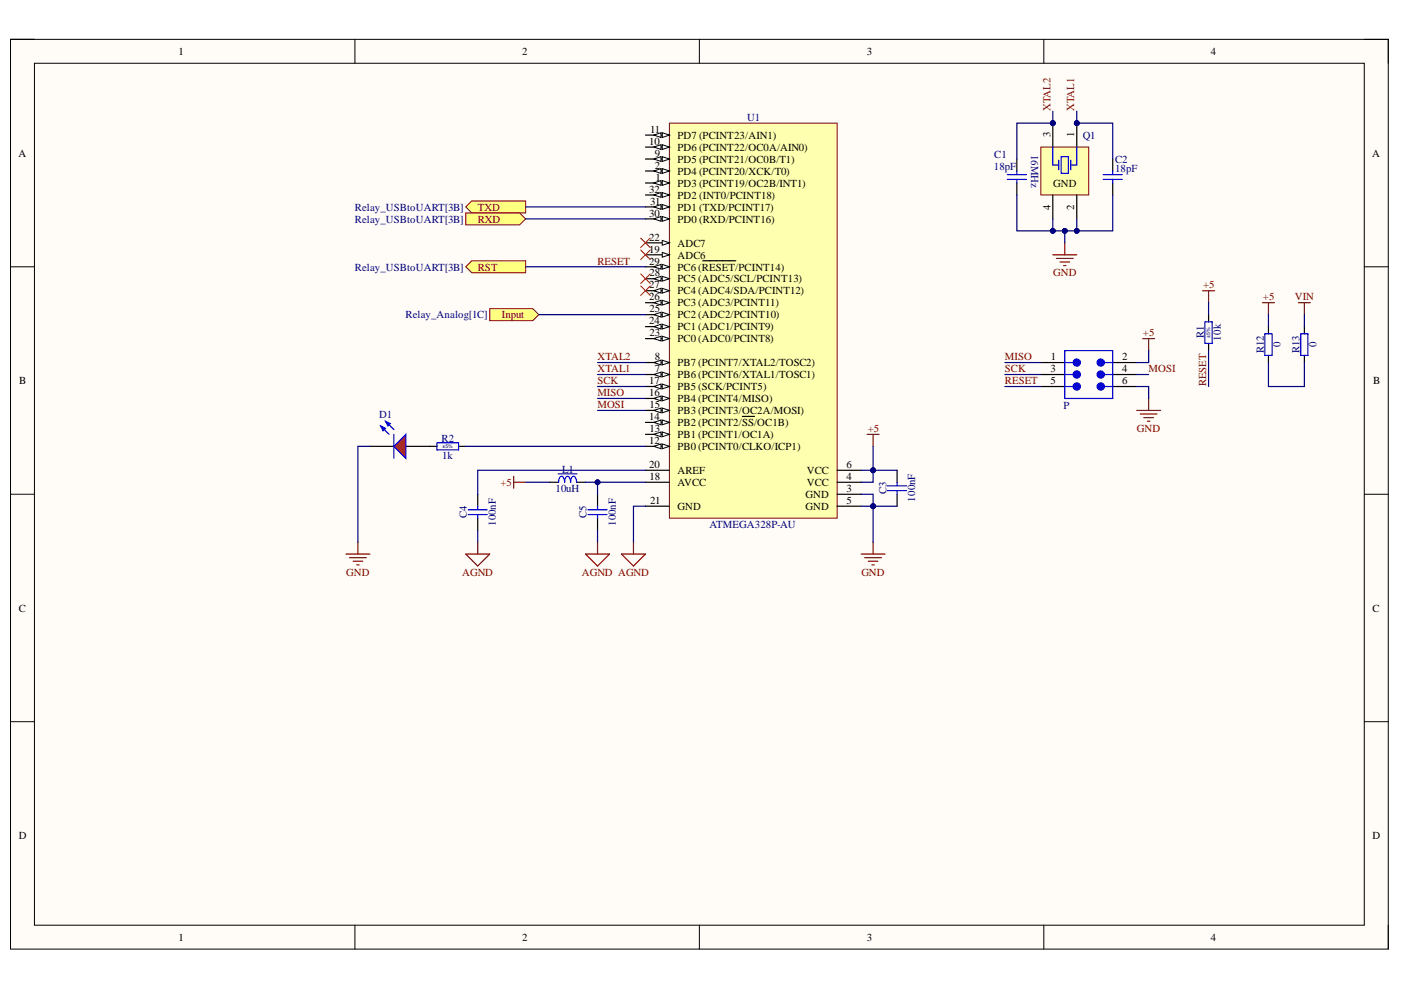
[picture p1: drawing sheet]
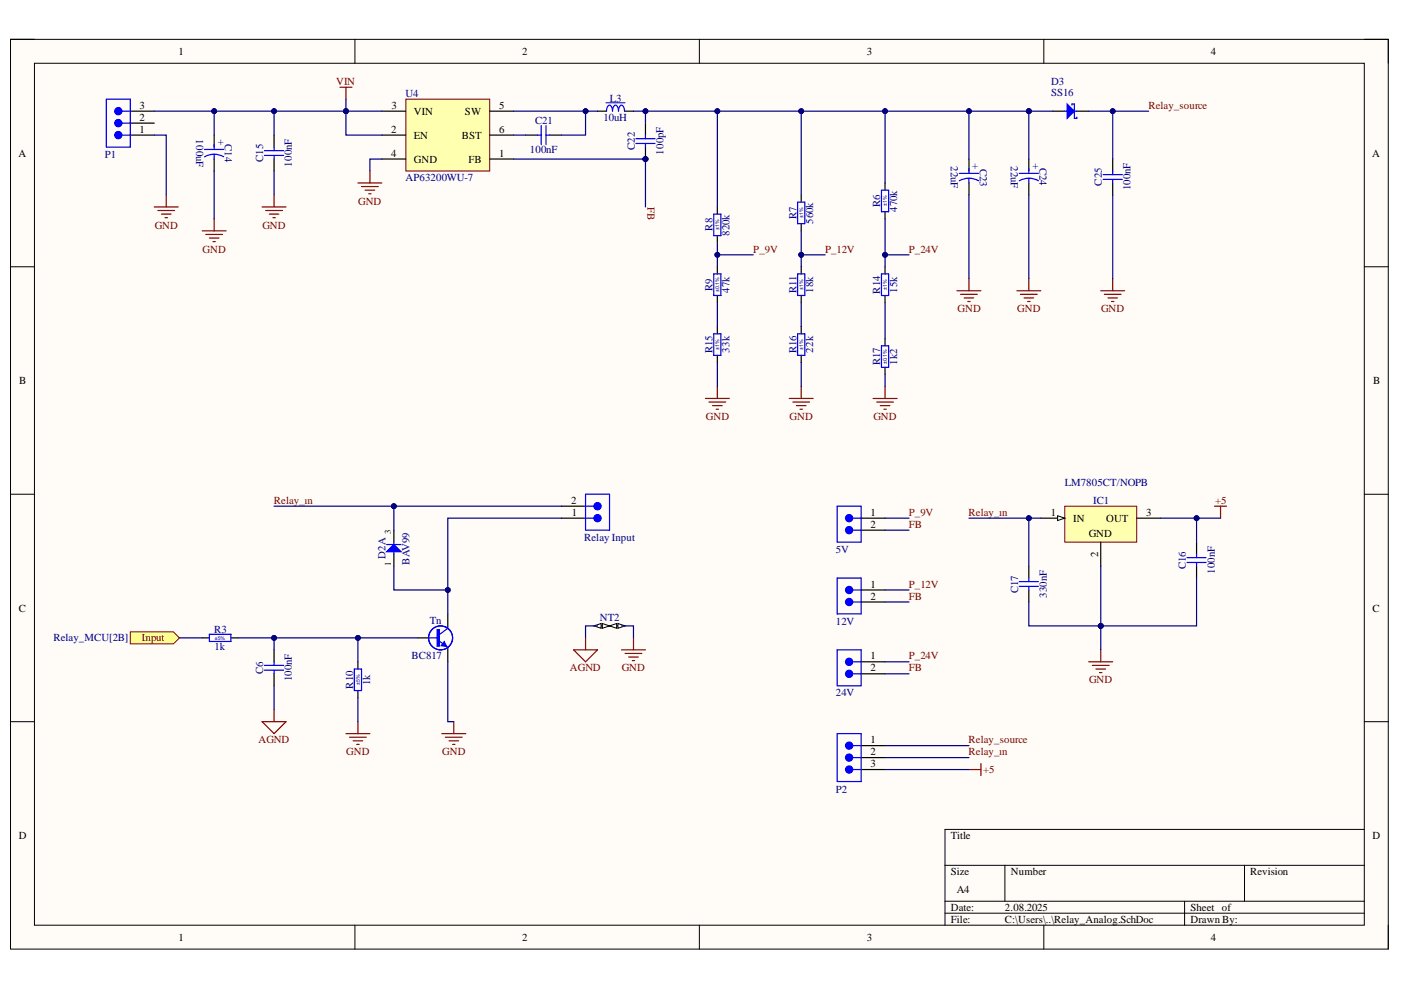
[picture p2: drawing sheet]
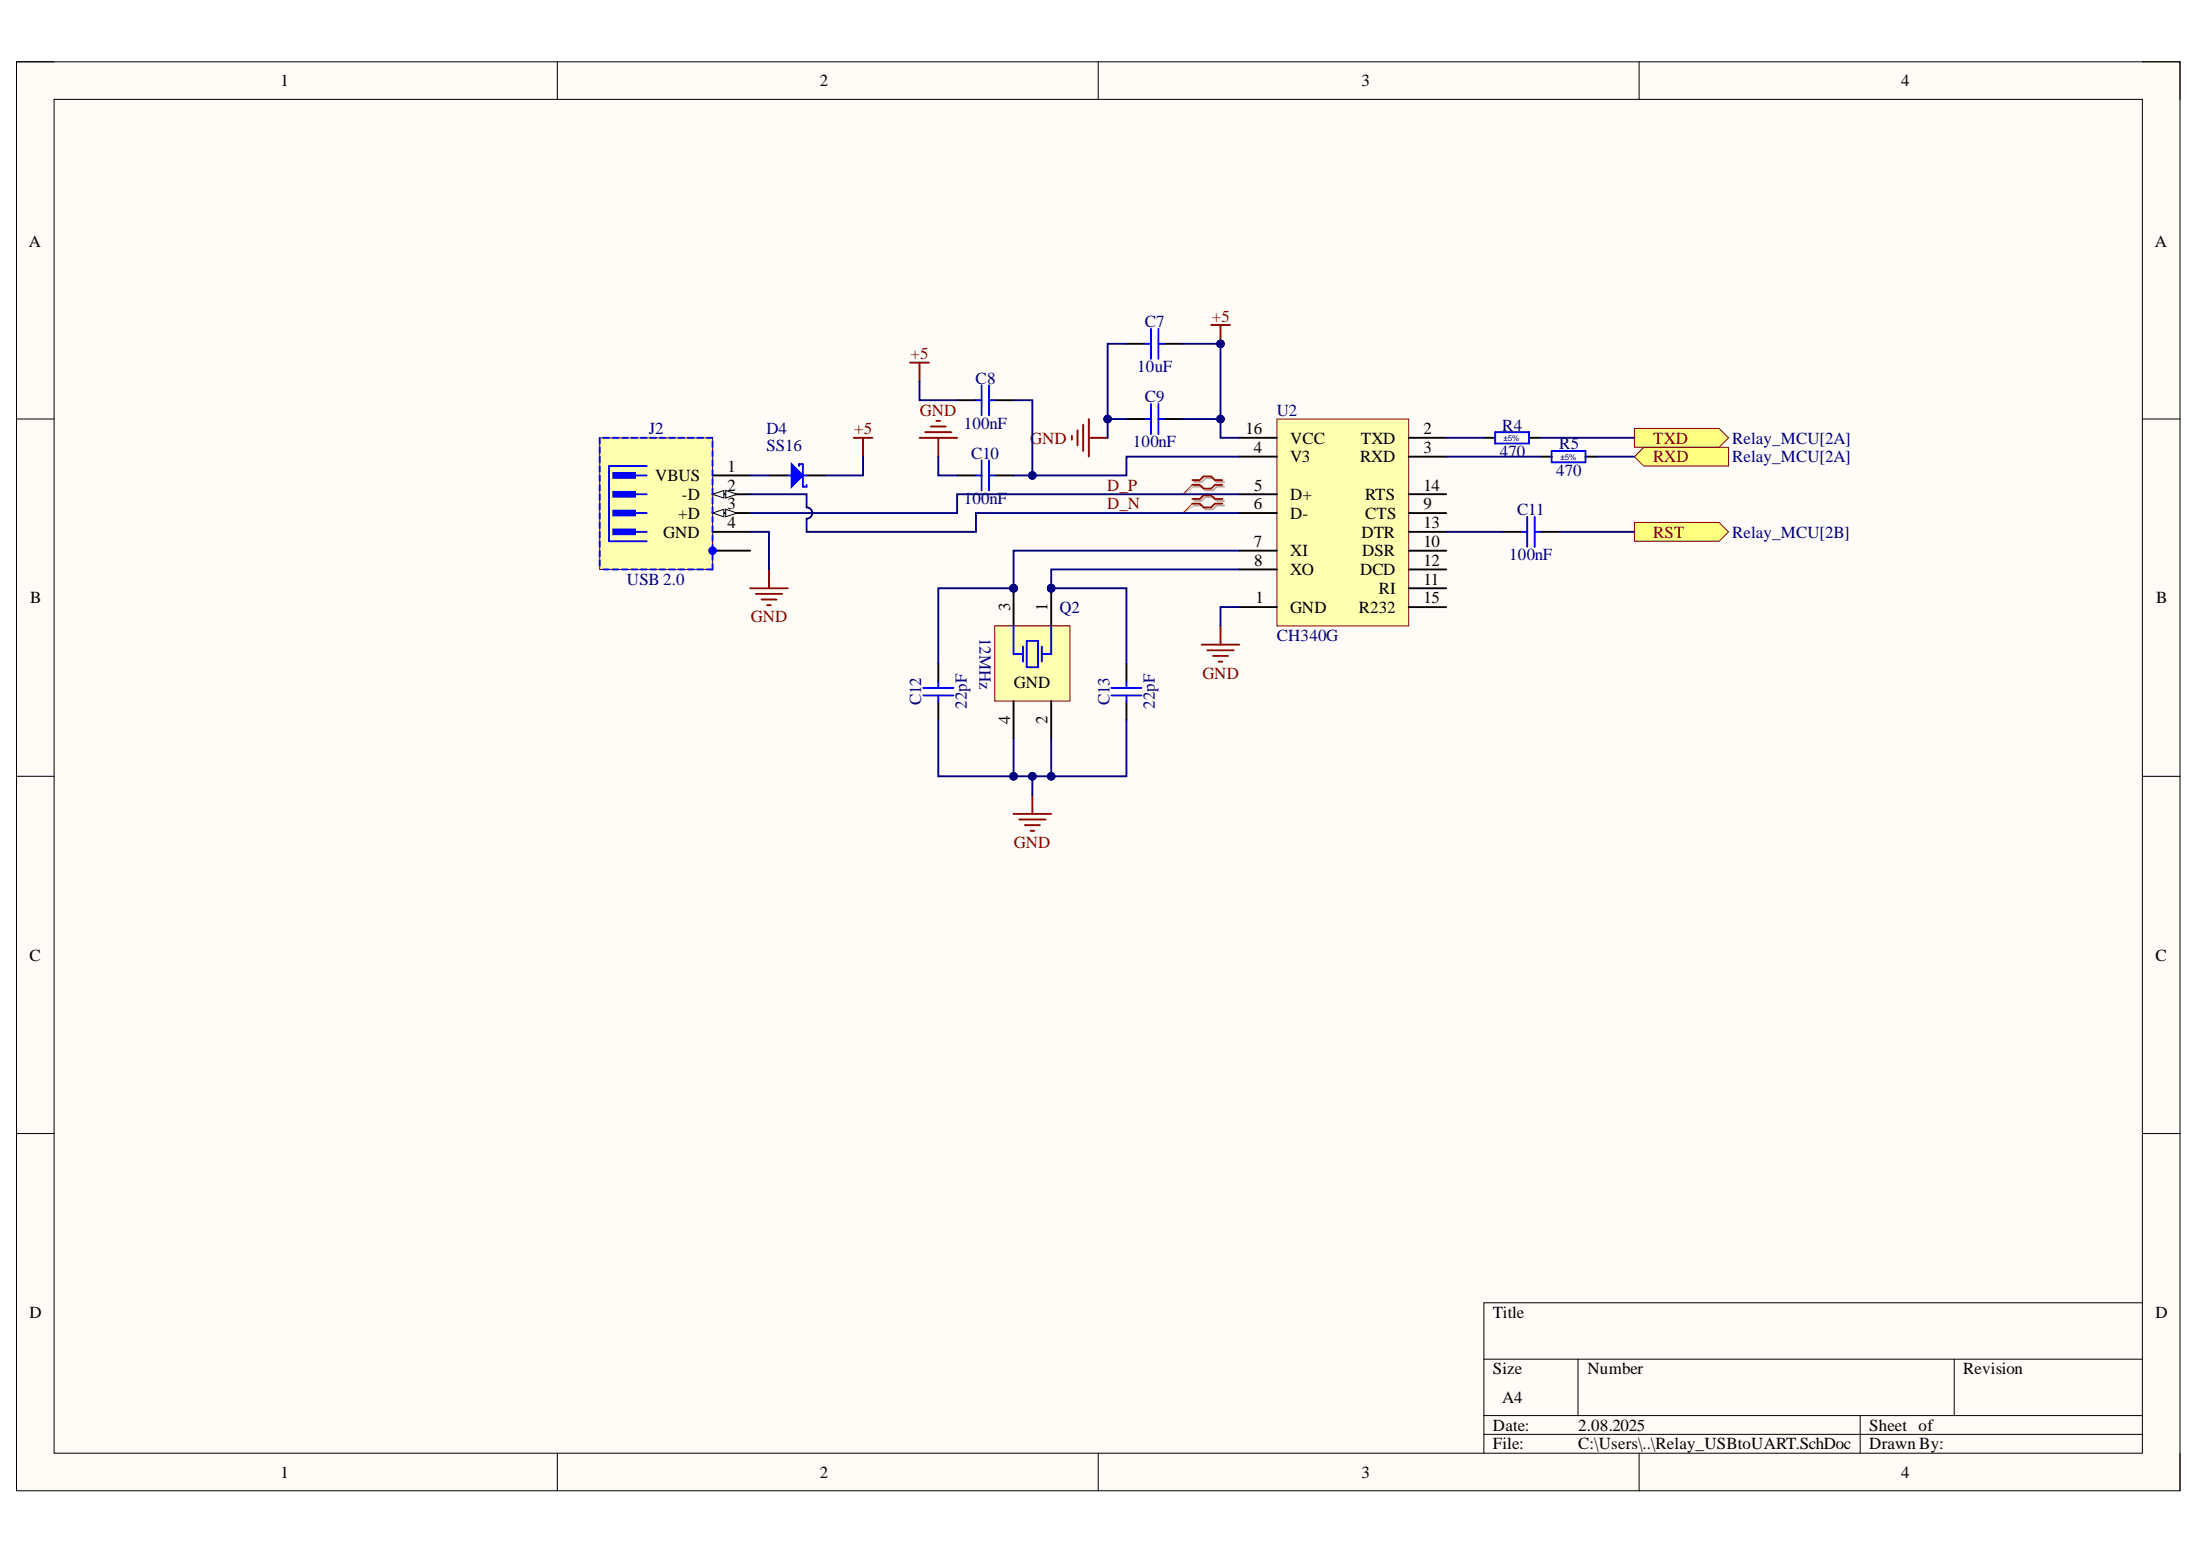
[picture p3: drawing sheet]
# Altium project Relay.PrjPcb
3 sheets, 61 parts. Net scope: global (net labels, ports and power ports of the same name join across sheets).
Board file: RelayPCB.PcbDoc
Sheets:
  Relay_MCU.SchDoc
  Relay_Analog.SchDoc
  Relay_USBtoUART.SchDoc

## Sheet Relay_MCU.SchDoc
size A4; SheetNumber: 1; SheetTotal: 3; SPICEModelCacheGVUYVZKY: <root> / <DocumentId>GVUYVZKY</DocumentId> / <CacheFrame Number="0"> / <Model Name="0805_150080rs75000" Kind="CKT"> / <Text>****** / .subckt 0805_150080RS75000  1  2 / D1 1 2 SMCW / .MODEL SMCW D / + IS=10.000E-21 / + N=1.6992 / + RS=1.0000E-6 / + IKF=1.2373E-3 / + CJO=1.0000E-12 / + M=.3333 / + VJ=.75 / + BV=5 / + IBV=10.00E-6 / + TT=5.0000E-9 / .ends</Text> / </Model> / </CacheFrame> / </root>

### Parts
C1  18pF  [CAPC2012X135N]
C2  18pF  [CAPC2012X135N]
C3  100nF  [CAPC2012X135N]
C4  100nF  [CAPC2012X135N]
C5  100nF  [CAPC2012X135N]
D1  Red, 2V, 140°  [WL-SMCW_0805_150080xx75000]  (value not drawn)
L1  10uH  [INDC2014X145N]
P  61300621121  [61300621121]  (value not drawn)
Q1  16MHz  [XTAL_EPSON_TSX-3225]
R1  10k  Tolerance: ±5%  [RESC2012X60N]
R2  1k  Tolerance: ±5%  [RESC2012X60N]
R12  0  [RESC2012X60N]
R13  0  [RESC2012X60N]
U1  ATMEGA328P-AU  [QFP80P900X900X120-32N]

### Ports
Input (in, see Relay_Analog[1C]), RST (out, see Relay_USBtoUART[3B]), RXD (in, see Relay_USBtoUART[3B]), TXD (out, see Relay_USBtoUART[3B])

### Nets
+5: C3.2 L1.1 P.2 R1.2 R12.2 U1.4(VCC) U1.6(VCC)
AGND: C4.1 C5.1 U1.21(GND)
GND: C1.1 C2.2 C3.1 D1.1(K) P.6 Q1.2(GND) Q1.4(GND) U1.3(GND) U1.5(GND)
VIN: R13.2
Input: U1.25(PC2_(ADC2/PCINT10)) ; port Input
MISO: P.1 U1.16(PB4_(PCINT4/MISO))
MOSI: P.4 U1.15(PB3_(PCINT3/OC2A/MOSI))
RESET: P.5 R1.1 U1.29(PC6_(~{RESET}/PCINT14)) ; port RST
RXD: U1.30(PD0_(RXD/PCINT16)) ; port RXD
SCK: P.3 U1.17(PB5_(SCK/PCINT5))
TXD: U1.31(PD1_(TXD/PCINT17)) ; port TXD
XTAL1: C2.1 Q1.1(X) U1.7(PB6_(PCINT6/XTAL1/TOSC1))
XTAL2: C1.2 Q1.3(X) U1.8(PB7_(PCINT7/XTAL2/TOSC2))
NetC4_2: C4.2 U1.20(AREF)
NetC5_2: C5.2 L1.2 U1.18(AVCC)
NetD1_2: D1.2(A) R2.1
NetR2_2: R2.2 U1.12(PB0_(PCINT0/CLKO/ICP1))
NetR12_1: R12.1 R13.1

Not connected (* = marked no-connect by the designer): U1 1(PD3_(PCINT19/OC2B/INT1)) 2(PD4_(PCINT20/XCK/T0)) 9(PD5_(PCINT21/OC0B/T1)) 10(PD6_(PCINT22/OC0A/AIN0)) 11(PD7_(PCINT23/AIN1)) 13(PB1_(PCINT1/OC1A)) 14(PB2_(PCINT2/~{SS}/OC1B)) 19(ADC6)* 22(ADC7)* 23(PC0_(ADC0/PCINT8)) 24(PC1_(ADC1/PCINT9)) 26(PC3_(ADC3/PCINT11)) 27(PC4_(ADC4/SDA/PCINT12))* 28(PC5_(ADC5/SCL/PCINT13))* 32(PD2_(INT0/PCINT18))

## Sheet Relay_Analog.SchDoc
size A4; SheetNumber: 2; SheetTotal: 3; SPICEModelCacheDQOFJLTE: <root> / <DocumentId>DQOFJLTE</DocumentId> / </root>

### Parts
5V  61300211121  [61300211121]  (value not drawn)
12V  61300211121  [61300211121]  (value not drawn)
24V  61300211121  [61300211121]  (value not drawn)
C6  100nF  [CAPC2012X135N]
C14  100uF  [CAPPR250-680X1250]
C15  100nF  [CAPC2012X135N]
C16  100nF  [CAPC2012X135N]
C17  330nF  [CAPC2012X135N]
C21  100nF  [CAPC2012X135N]
C22  100pF  [CAPC2012X135N]
C23  22uF  [CAPPR250-500X1100]
C24  22uF  [CAPPR250-500X1100]
C25  100nF  [CAPC2012X135N]
D2  BAV99  [SOT95P240X110-3N]  (part A of 2)
D3  SS16  [DIOM5127X229N]
IC1  LM7805CT/NOPB  [TO-220-V]
L3  10uH  [IND_TRACO_TCK-047]
NT2  (no value)  [NET-TIE]  (net tie, no BOM)
P1  691322310003  [691322310003]  (value not drawn)
P2  61300311121  [61300311121]  (value not drawn)
R3  1k  Tolerance: ±5%  [RESC2012X60N]
R6  470k  Tolerance: ±1%  [RESC2012X60N]
R7  560k  Tolerance: ±1%  [RESC2012X60N]
R8  820k  Tolerance: ±1%  [RESC2012X60N]
R9  47k  Tolerance: ±0.1%  [RESC2012X60N]
R10  1k  Tolerance: ±5%  [RESC2012X60N]
R11  18k  Tolerance: ±1%  [RESC2012X60N]
R14  15k  Tolerance: ±1%  [RESC2012X60N]
R15  33k  Tolerance: ±1%  [RESC2012X60N]
R16  22k  Tolerance: ±1%  [RESC2012X60N]
R17  1k2  Tolerance: ±0.1%  [RESC2013X65N]
Relay_Input  691322310002  [691322310002]  (value not drawn)
Tn  BC817  [SOT95P230X110-3N]
U4  AP63200WU-7  [TSOT26]

### Ports
Input (in, see Relay_MCU[2B])

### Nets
+5: C16.2 IC1.3(OUT) P2.3
AGND: C6.1 NT2.1
GND: C14.2 C15.1 C16.1 C17.1 C23.2 C24.2 C25.1 IC1.2(GND) NT2.2 P1.1 R10.1 R15.1 R16.1 R17.1 Tn.2(E) U4.4(GND)
VIN: C14.1 C15.2 P1.3 U4.2(EN) U4.3(VIN)
FB: 5V.2 12V.2 24V.2 C22.1 U4.1(FB)
Input: R3.1 ; port Input
P_9V: 5V.1 R8.1 R9.2
P_12V: 12V.1 R7.1 R11.2
P_24V: 24V.1 R6.1 R14.2
Relay_source: C25.2 D3.1(C) P2.1
Relay_ın: C17.2 D2.3(COMAC) IC1.1(IN) P2.2 Relay_Input.2
NetC6_2: C6.2 R3.2 R10.2 Tn.1(B)
NetC21_1: C21.1 U4.6(BST)
NetC21_2: C21.2 L3.1 U4.5(SW)
NetC22_2: C22.2 C23.1 C24.1 D3.2(A) L3.2 R6.2 R7.2 R8.2
NetD2_1: D2.1(A) Relay_Input.1 Tn.3(C)
NetR9_1: R9.1 R15.2
NetR11_1: R11.1 R16.2
NetR14_1: R14.1 R17.2

Not connected (* = marked no-connect by the designer): P1 2

## Sheet Relay_USBtoUART.SchDoc
size A4; SheetNumber: 3; SheetTotal: 3

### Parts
C7  10uF  [CAPC2012X135N]
C8  100nF  [CAPC2012X135N]
C9  100nF  [CAPC2012X135N]
C10  100nF  [CAPC2012X135N]
C11  100nF  [CAPC2012X135N]
C12  22pF  [CAPC2012X88N]
C13  22pF  [CAPC2012X88N]
D4  SS16  [DIOM5127X229N]
J2  USB 2.0  [ASSMANN_A-USBSB]
Q2  12MHz  [XTAL_EPSON_TSX-3225]
R4  470  Tolerance: ±5%  [RESC2012X60N]
R5  470  Tolerance: ±5%  [RESC2012X60N]
U2  CH340G  [SOIC-16]

### Ports
RST (out, see Relay_MCU[2B]), RXD (in, see Relay_MCU[2A]), TXD (out, see Relay_MCU[2A])

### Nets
+5: C7.2 C8.1 C9.2 D4.1(C) U2.16(VCC)
GND: C7.1 C9.1 C10.1 C12.1 C13.1 J2.4(GND) Q2.2(GND) Q2.4(GND) U2.1(GND)
D_N: J2.2(-D) U2.6(D-)
D_P: J2.3(+D) U2.5(D+)
RESET: C11.2 ; port RST
RXD: R5.2 ; port RXD
TXD: R4.2 ; port TXD
NetC8_2: C8.2 C10.2 U2.4(V3)
NetC11_1: C11.1 U2.13(DTR)
NetC12_2: C12.2 Q2.3(X) U2.7(XI)
NetC13_2: C13.2 Q2.1(X) U2.8(XO)
NetD4_2: D4.2(A) J2.1(VBUS)
NetR4_1: R4.1 U2.2(TXD)
NetR5_1: R5.1 U2.3(RXD)

Not connected (* = marked no-connect by the designer): J2 5(SHIELD); U2 9(CTS) 10(DSR) 11(RI) 12(DCD) 14(RTS) 15(R232)

### Layout directives
differential pair: D_N, D_P

## Nets that join several sheets
+5: Relay_MCU (7 pins), Relay_Analog (C16.2 IC1.3 P2.3), Relay_USBtoUART (5 pins)
AGND: Relay_MCU (C4.1 C5.1 U1.21), Relay_Analog (C6.1 NT2.1)
GND: Relay_MCU (9 pins), Relay_Analog (16 pins), Relay_USBtoUART (9 pins)
VIN: Relay_MCU (R13.2), Relay_Analog (5 pins)
Input: Relay_MCU (U1.25), Relay_Analog (R3.1)
RESET: Relay_MCU (P.5 R1.1 U1.29), Relay_USBtoUART (C11.2)
RXD: Relay_MCU (U1.30), Relay_USBtoUART (R5.2)
TXD: Relay_MCU (U1.31), Relay_USBtoUART (R4.2)
